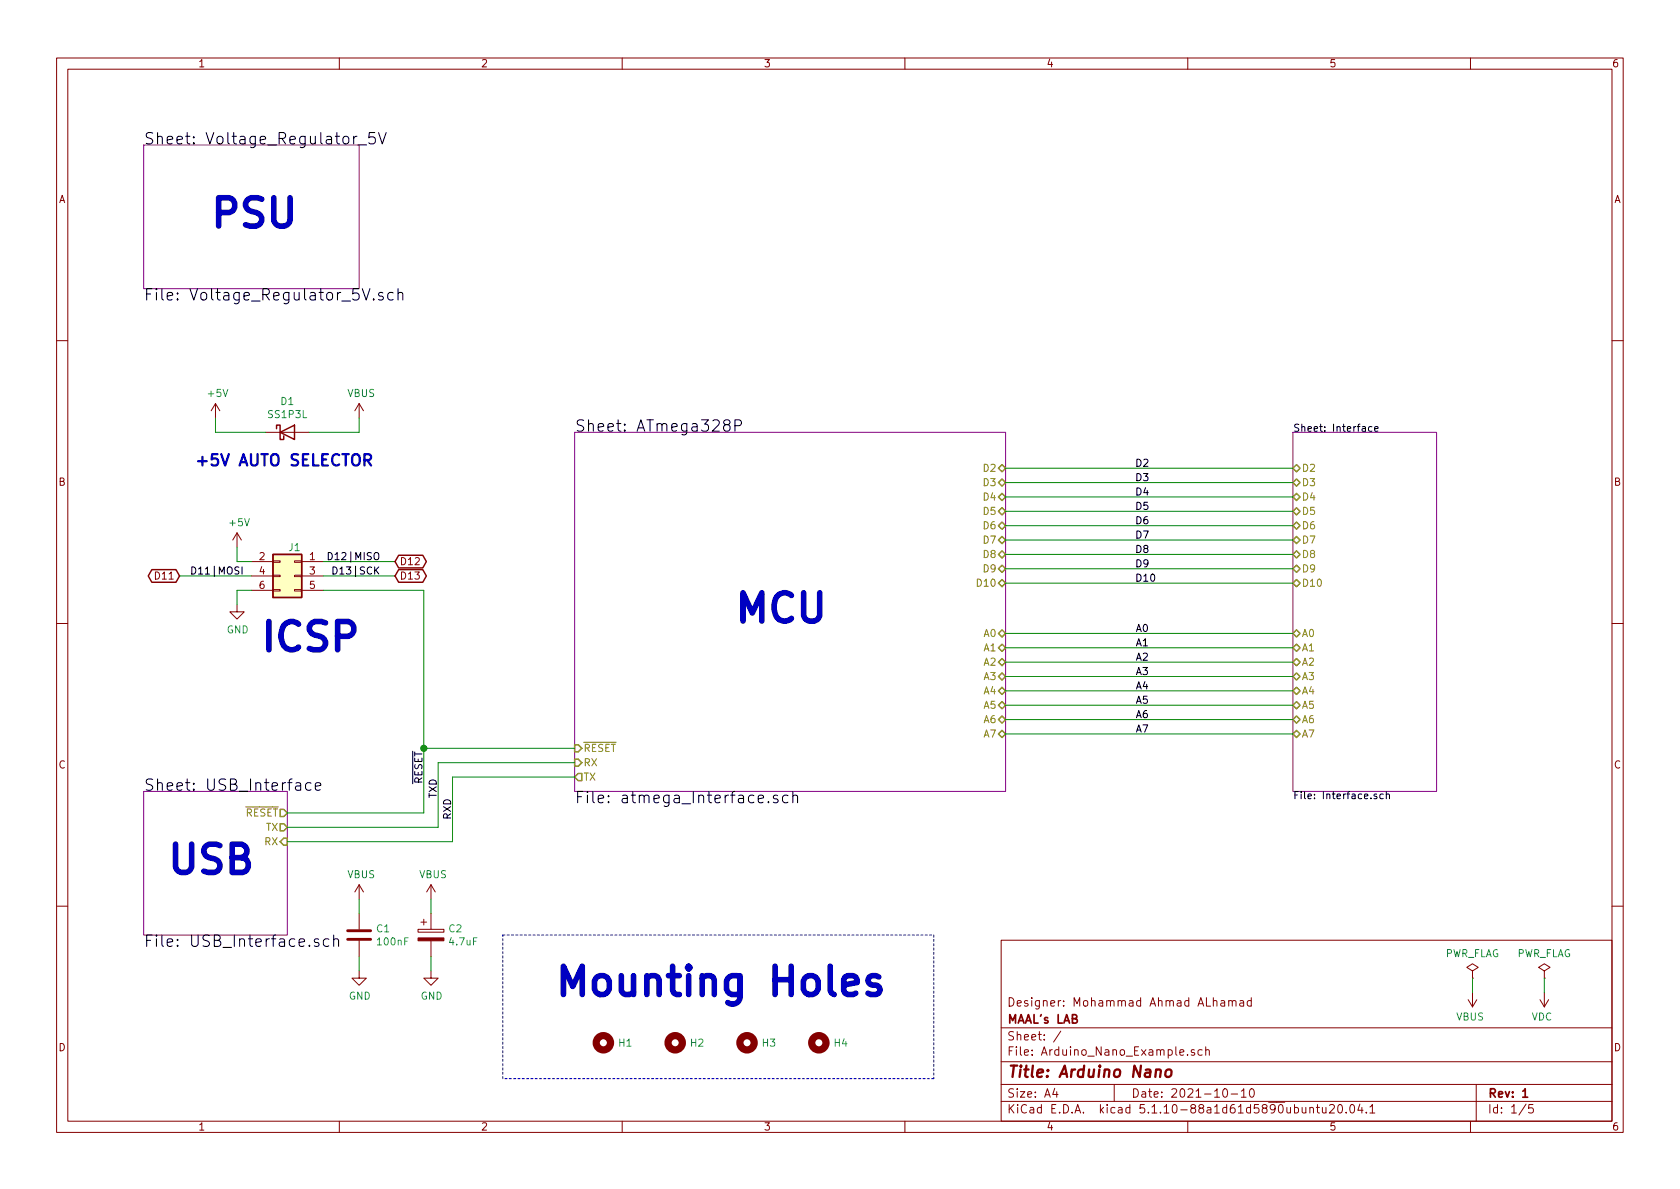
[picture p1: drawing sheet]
EESchema Schematic File Version 4
EELAYER 30 0
EELAYER END
$Descr A4 11693 8268
encoding utf-8
Sheet 1 5
Title "Arduino Nano"
Date "2021-10-10"
Rev "1"
Comp "MAAL's LAB"
Comment1 "Designer: Mohammad Ahmad ALhamad"
Comment2 ""
Comment3 ""
Comment4 ""
$EndDescr
$Comp
L power:+5V #PWR02
U 1 1
P 1650 3800
AR Path="/6174D5B0" Ref="#PWR02"  Part="1" 
AR Path="/616BB9A6/6174D5B0" Ref="#PWR?"  Part="1" 
F 0 "#PWR02" H 1650 3650 50  0001 C CNN
F 1 "+5V" H 1665 3973 50  0000 C CNN
F 2 "" H 1650 3800 50  0001 C CNN
F 3 "" H 1650 3800 50  0001 C CNN
	1    1650 3800
	1    0    0    -1  
$EndComp
Wire Wire Line
	1650 3900 1650 3800
Wire Wire Line
	1750 3900 1650 3900
Wire Wire Line
	1250 4000 1750 4000
Text GLabel 1250 4000 0    50   BiDi ~ 0
D11
Text Label 1700 4000 2    50   ~ 0
D11|MOSI
Wire Wire Line
	1650 4100 1650 4200
Wire Wire Line
	1750 4100 1650 4100
$Comp
L power:GND #PWR03
U 1 1
P 1650 4200
F 0 "#PWR03" H 1650 3950 50  0001 C CNN
F 1 "GND" H 1655 4027 50  0000 C CNN
F 2 "" H 1650 4200 50  0001 C CNN
F 3 "" H 1650 4200 50  0001 C CNN
	1    1650 4200
	1    0    0    -1  
$EndComp
Wire Wire Line
	3000 6650 3000 6750
Wire Wire Line
	3000 6250 3000 6350
Wire Wire Line
	2500 6650 2500 6750
Wire Wire Line
	2500 6250 2500 6350
$Comp
L Device:CP C2
U 1 1
P 3000 6500
F 0 "C2" H 3118 6546 50  0000 L CNN
F 1 "4.7uF" H 3118 6455 50  0000 L CNN
F 2 "Capacitor_SMD:CP_Elec_4x3" H 3038 6350 50  0001 C CNN
F 3 "~" H 3000 6500 50  0001 C CNN
	1    3000 6500
	1    0    0    -1  
$EndComp
$Comp
L power:VBUS #PWR07
U 1 1
P 3000 6250
F 0 "#PWR07" H 3000 6100 50  0001 C CNN
F 1 "VBUS" H 3015 6423 50  0000 C CNN
F 2 "" H 3000 6250 50  0001 C CNN
F 3 "" H 3000 6250 50  0001 C CNN
	1    3000 6250
	1    0    0    -1  
$EndComp
$Comp
L power:GND #PWR08
U 1 1
P 3000 6750
F 0 "#PWR08" H 3000 6500 50  0001 C CNN
F 1 "GND" H 3005 6577 50  0000 C CNN
F 2 "" H 3000 6750 50  0001 C CNN
F 3 "" H 3000 6750 50  0001 C CNN
	1    3000 6750
	1    0    0    -1  
$EndComp
Text GLabel 2750 3900 2    50   BiDi ~ 0
D12
Wire Wire Line
	2250 4000 2750 4000
Wire Wire Line
	2250 3900 2750 3900
Text GLabel 2750 4000 2    50   BiDi ~ 0
D13
Text Label 2650 3900 2    50   ~ 0
D12|MISO
Text Label 2650 4000 2    50   ~ 0
D13|SCK
Connection ~ 2950 5200
Wire Wire Line
	2950 4100 2950 5200
Wire Wire Line
	2250 4100 2950 4100
Text Notes 1800 4550 0    197  ~ 39
ICSP
$Comp
L Connector_Generic:Conn_02x03_Odd_Even J1
U 1 1
P 2050 4000
F 0 "J1" H 2050 4200 50  0000 C CNN
F 1 "Conn_02x03_Odd_Even" H 2100 4226 50  0001 C CNN
F 2 "Connector_PinHeader_2.54mm:PinHeader_2x03_P2.54mm_Horizontal" H 2050 4000 50  0001 C CNN
F 3 "~" H 2050 4000 50  0001 C CNN
	1    2050 4000
	-1   0    0    -1  
$EndComp
Wire Notes Line
	6500 6500 6500 7500
Wire Notes Line
	3500 6500 6500 6500
Wire Notes Line
	3500 7500 3500 6500
Wire Notes Line
	6500 7500 3500 7500
Text Notes 3850 6950 0    197  ~ 39
Mounting Holes
$Comp
L Mechanical:MountingHole H4
U 1 1
P 5700 7250
F 0 "H4" H 5800 7250 50  0000 L CNN
F 1 "MountingHole" H 5800 7205 50  0001 L CNN
F 2 "MountingHole:MountingHole_2.1mm" H 5700 7250 50  0001 C CNN
F 3 "~" H 5700 7250 50  0001 C CNN
	1    5700 7250
	1    0    0    -1  
$EndComp
$Comp
L Mechanical:MountingHole H3
U 1 1
P 5200 7250
F 0 "H3" H 5300 7250 50  0000 L CNN
F 1 "MountingHole" H 5300 7205 50  0001 L CNN
F 2 "MountingHole:MountingHole_2.1mm" H 5200 7250 50  0001 C CNN
F 3 "~" H 5200 7250 50  0001 C CNN
	1    5200 7250
	1    0    0    -1  
$EndComp
$Comp
L Mechanical:MountingHole H2
U 1 1
P 4700 7250
F 0 "H2" H 4800 7250 50  0000 L CNN
F 1 "MountingHole" H 4800 7205 50  0001 L CNN
F 2 "MountingHole:MountingHole_2.1mm" H 4700 7250 50  0001 C CNN
F 3 "~" H 4700 7250 50  0001 C CNN
	1    4700 7250
	1    0    0    -1  
$EndComp
$Comp
L Mechanical:MountingHole H1
U 1 1
P 4200 7250
F 0 "H1" H 4300 7250 50  0000 L CNN
F 1 "MountingHole" H 4300 7205 50  0001 L CNN
F 2 "MountingHole:MountingHole_2.1mm" H 4200 7250 50  0001 C CNN
F 3 "~" H 4200 7250 50  0001 C CNN
	1    4200 7250
	1    0    0    -1  
$EndComp
$Comp
L power:VBUS #PWR05
U 1 1
P 2500 6250
F 0 "#PWR05" H 2500 6100 50  0001 C CNN
F 1 "VBUS" H 2515 6423 50  0000 C CNN
F 2 "" H 2500 6250 50  0001 C CNN
F 3 "" H 2500 6250 50  0001 C CNN
	1    2500 6250
	1    0    0    -1  
$EndComp
$Comp
L power:GND #PWR06
U 1 1
P 2500 6750
F 0 "#PWR06" H 2500 6500 50  0001 C CNN
F 1 "GND" H 2505 6577 50  0000 C CNN
F 2 "" H 2500 6750 50  0001 C CNN
F 3 "" H 2500 6750 50  0001 C CNN
	1    2500 6750
	1    0    0    -1  
$EndComp
$Comp
L Device:C C1
U 1 1
P 2500 6500
F 0 "C1" H 2615 6546 50  0000 L CNN
F 1 "100nF" H 2615 6455 50  0000 L CNN
F 2 "Capacitor_SMD:C_0805_2012Metric_Pad1.18x1.45mm_HandSolder" H 2538 6350 50  0001 C CNN
F 3 "~" H 2500 6500 50  0001 C CNN
	1    2500 6500
	1    0    0    -1  
$EndComp
Text Notes 1450 1600 0    197  ~ 39
PSU
Text Notes 1150 6100 0    197  ~ 39
USB
Text Notes 5100 4350 0    197  ~ 39
MCU
Text Label 3150 5700 1    50   ~ 0
RXD
Text Label 3050 5550 1    50   ~ 0
TXD
Text Label 2950 5450 1    50   ~ 0
~RESET
Wire Wire Line
	2950 5650 2000 5650
Wire Wire Line
	2950 5200 2950 5650
Wire Wire Line
	4000 5200 2950 5200
Wire Wire Line
	2000 5750 3050 5750
Wire Wire Line
	3050 5300 4000 5300
Wire Wire Line
	3050 5750 3050 5300
Wire Wire Line
	3150 5850 2000 5850
Wire Wire Line
	3150 5400 3150 5850
Wire Wire Line
	4000 5400 3150 5400
$Sheet
S 1000 5500 1000 1000
U 61681322
F0 "USB_Interface" 79
F1 "USB_Interface.sch" 79
F2 "TX" O R 2000 5750 50 
F3 "RX" I R 2000 5850 50 
F4 "~RESET" O R 2000 5650 50 
$EndSheet
$Sheet
S 1000 1000 1500 1000
U 6167065A
F0 "Voltage_Regulator_5V" 79
F1 "Voltage_Regulator_5V.sch" 79
$EndSheet
$Sheet
S 9000 3000 1000 2500
U 6175C0C0
F0 "Interface" 50
F1 "Interface.sch" 50
F2 "A0" B L 9000 4400 50 
F3 "A1" B L 9000 4500 50 
F4 "A2" B L 9000 4600 50 
F5 "A3" B L 9000 4700 50 
F6 "A4" B L 9000 4800 50 
F7 "A5" B L 9000 4900 50 
F8 "A6" B L 9000 5000 50 
F9 "A7" B L 9000 5100 50 
F10 "D2" B L 9000 3250 50 
F11 "D3" B L 9000 3350 50 
F12 "D4" B L 9000 3450 50 
F13 "D5" B L 9000 3550 50 
F14 "D6" B L 9000 3650 50 
F15 "D7" B L 9000 3750 50 
F16 "D8" B L 9000 3850 50 
F17 "D9" B L 9000 3950 50 
F18 "D10" B L 9000 4050 50 
$EndSheet
$Sheet
S 4000 3000 3000 2500
U 616BB9A6
F0 "ATmega328P" 79
F1 "atmega_Interface.sch" 79
F2 "RX" I L 4000 5300 50 
F3 "TX" O L 4000 5400 50 
F4 "~RESET" I L 4000 5200 50 
F5 "D3" B R 7000 3350 50 
F6 "D4" B R 7000 3450 50 
F7 "D5" B R 7000 3550 50 
F8 "D6" B R 7000 3650 50 
F9 "D7" B R 7000 3750 50 
F10 "A0" B R 7000 4400 50 
F11 "A1" B R 7000 4500 50 
F12 "A2" B R 7000 4600 50 
F13 "A3" B R 7000 4700 50 
F14 "A4" B R 7000 4800 50 
F15 "A5" B R 7000 4900 50 
F16 "A6" B R 7000 5000 50 
F17 "A7" B R 7000 5100 50 
F18 "D2" B R 7000 3250 50 
F19 "D8" B R 7000 3850 50 
F20 "D9" B R 7000 3950 50 
F21 "D10" B R 7000 4050 50 
$EndSheet
Wire Wire Line
	9000 4400 7000 4400
Wire Wire Line
	9000 4500 7000 4500
Wire Wire Line
	9000 4600 7000 4600
Wire Wire Line
	9000 4700 7000 4700
Wire Wire Line
	9000 4800 7000 4800
Wire Wire Line
	9000 4900 7000 4900
Wire Wire Line
	9000 5000 7000 5000
Wire Wire Line
	9000 5100 7000 5100
Text Label 8000 4400 2    50   ~ 0
A0
Text Label 8000 4500 2    50   ~ 0
A1
Text Label 8000 4600 2    50   ~ 0
A2
Text Label 8000 4700 2    50   ~ 0
A3
Text Label 8000 4800 2    50   ~ 0
A4
Text Label 8000 4900 2    50   ~ 0
A5
Text Label 8000 5000 2    50   ~ 0
A6
Text Label 8000 5100 2    50   ~ 0
A7
Wire Wire Line
	7000 3250 9000 3250
Wire Wire Line
	7000 3350 9000 3350
Wire Wire Line
	7000 3450 9000 3450
Wire Wire Line
	7000 3550 9000 3550
Wire Wire Line
	7000 3650 9000 3650
Wire Wire Line
	7000 3750 9000 3750
Wire Wire Line
	7000 3850 9000 3850
Wire Wire Line
	7000 3950 9000 3950
Wire Wire Line
	7000 4050 9000 4050
Text Label 7900 3250 0    50   ~ 0
D2
Text Label 7900 3350 0    50   ~ 0
D3
Text Label 7900 3450 0    50   ~ 0
D4
Text Label 7900 3550 0    50   ~ 0
D5
Text Label 7900 3650 0    50   ~ 0
D6
Text Label 7900 3750 0    50   ~ 0
D7
Text Label 7900 3850 0    50   ~ 0
D8
Text Label 7900 3950 0    50   ~ 0
D9
Text Label 7900 4050 0    50   ~ 0
D10
$Comp
L Device:D_Schottky D1
U 1 1
P 2000 3000
AR Path="/61828D90" Ref="D1"  Part="1" 
AR Path="/616BB9A6/61828D90" Ref="D?"  Part="1" 
F 0 "D1" H 2000 3217 50  0000 C CNN
F 1 "SS1P3L" H 2000 3126 50  0000 C CNN
F 2 "Diode_SMD:D_TUMD2" H 2000 3000 50  0001 C CNN
F 3 "~" H 2000 3000 50  0001 C CNN
	1    2000 3000
	1    0    0    -1  
$EndComp
$Comp
L power:+5V #PWR01
U 1 1
P 1500 2900
AR Path="/61828D96" Ref="#PWR01"  Part="1" 
AR Path="/616BB9A6/61828D96" Ref="#PWR?"  Part="1" 
F 0 "#PWR01" H 1500 2750 50  0001 C CNN
F 1 "+5V" H 1515 3073 50  0000 C CNN
F 2 "" H 1500 2900 50  0001 C CNN
F 3 "" H 1500 2900 50  0001 C CNN
	1    1500 2900
	1    0    0    -1  
$EndComp
$Comp
L power:VBUS #PWR04
U 1 1
P 2500 2900
AR Path="/61828D9C" Ref="#PWR04"  Part="1" 
AR Path="/616BB9A6/61828D9C" Ref="#PWR?"  Part="1" 
F 0 "#PWR04" H 2500 2750 50  0001 C CNN
F 1 "VBUS" H 2515 3073 50  0000 C CNN
F 2 "" H 2500 2900 50  0001 C CNN
F 3 "" H 2500 2900 50  0001 C CNN
	1    2500 2900
	1    0    0    -1  
$EndComp
Wire Wire Line
	1500 2900 1500 3000
Wire Wire Line
	1500 3000 1850 3000
Wire Wire Line
	2150 3000 2500 3000
Wire Wire Line
	2500 3000 2500 2900
Text Notes 1350 3250 0    79   ~ 16
+5V AUTO SELECTOR
$Comp
L power:PWR_FLAG #FLG0101
U 1 1
P 10750 6800
F 0 "#FLG0101" H 10750 6875 50  0001 C CNN
F 1 "PWR_FLAG" H 10750 6973 50  0000 C CNN
F 2 "" H 10750 6800 50  0001 C CNN
F 3 "~" H 10750 6800 50  0001 C CNN
	1    10750 6800
	1    0    0    -1  
$EndComp
$Comp
L power:PWR_FLAG #FLG0102
U 1 1
P 10250 6800
F 0 "#FLG0102" H 10250 6875 50  0001 C CNN
F 1 "PWR_FLAG" H 10250 6973 50  0000 C CNN
F 2 "" H 10250 6800 50  0001 C CNN
F 3 "~" H 10250 6800 50  0001 C CNN
	1    10250 6800
	1    0    0    -1  
$EndComp
$Comp
L power:VBUS #PWR0101
U 1 1
P 10250 6900
AR Path="/6163896D" Ref="#PWR0101"  Part="1" 
AR Path="/616BB9A6/6163896D" Ref="#PWR?"  Part="1" 
F 0 "#PWR0101" H 10250 6750 50  0001 C CNN
F 1 "VBUS" H 10265 7073 50  0000 C CNN
F 2 "" H 10250 6900 50  0001 C CNN
F 3 "" H 10250 6900 50  0001 C CNN
	1    10250 6900
	-1   0    0    1   
$EndComp
Wire Wire Line
	10250 6800 10250 6900
$Comp
L power:VDC #PWR0102
U 1 1
P 10750 6900
AR Path="/6163CD46" Ref="#PWR0102"  Part="1" 
AR Path="/6167065A/6163CD46" Ref="#PWR?"  Part="1" 
F 0 "#PWR0102" H 10750 6800 50  0001 C CNN
F 1 "VDC" H 10765 7073 50  0000 C CNN
F 2 "" H 10750 6900 50  0001 C CNN
F 3 "" H 10750 6900 50  0001 C CNN
	1    10750 6900
	-1   0    0    1   
$EndComp
Wire Wire Line
	10750 6800 10750 6900
$EndSCHEMATC
